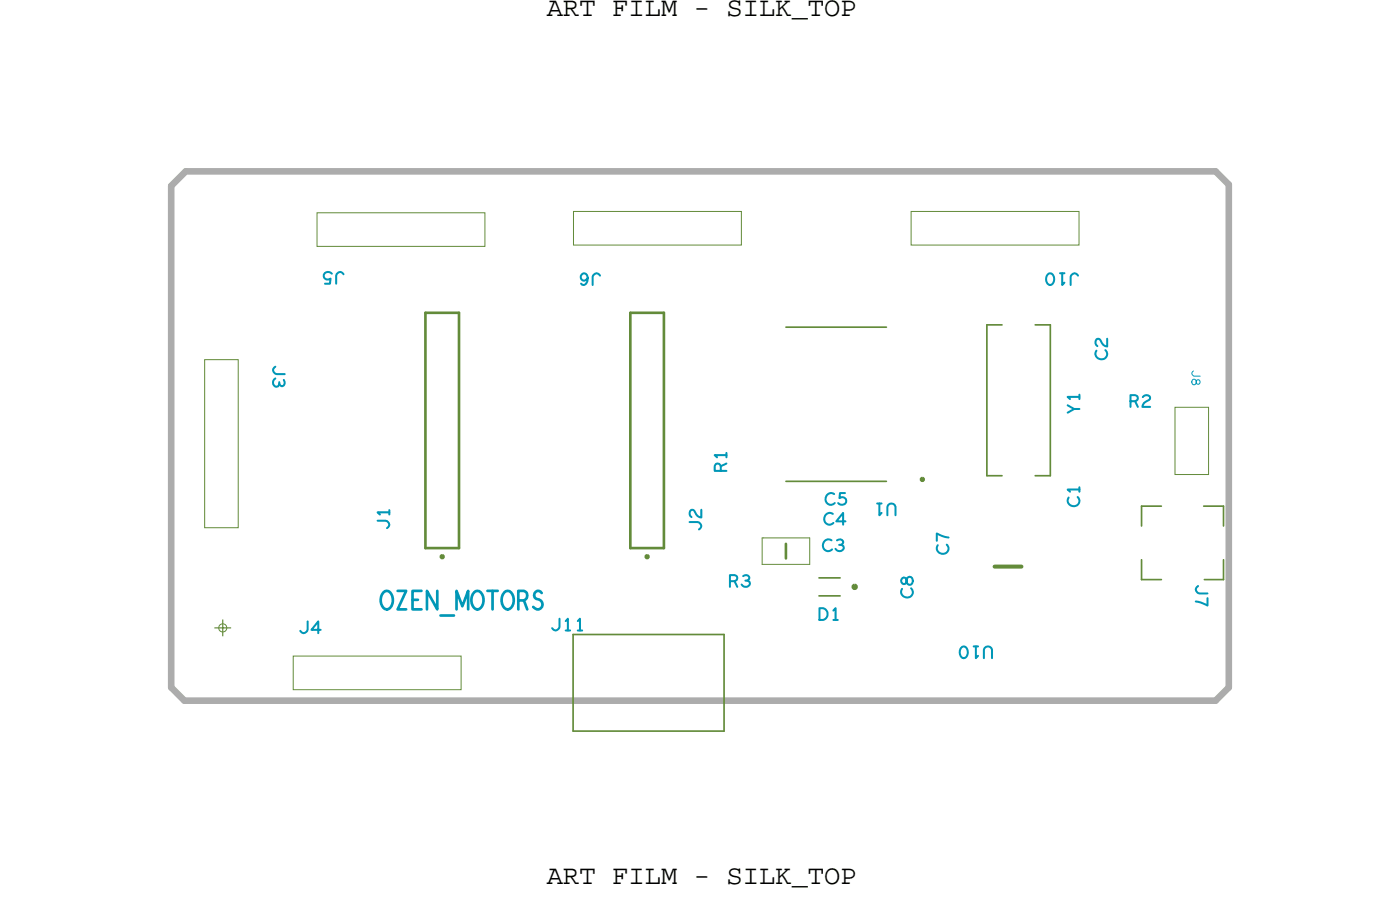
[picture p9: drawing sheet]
<svg xmlns="http://www.w3.org/2000/svg" width="106mm" height="68mm" viewBox="0 0 106 68" stroke-linecap="round" stroke-linejoin="round" font-family="sans-serif">
<!-- layer: Board Outline -->
<path d="M13 14.1l1-1.1zM13 14.1v37.9zM14.1 13h77.9zM92 13l1 1zM93 14v38zM12.9 51.9l1.1 1.1zM14 53h78zM93 52l-1.1 1z" fill="none" stroke="#acacac" stroke-width=".5"/>
<path d="M14 12.9h78l1 1.1v37.9l-1 1.1h-78l-1-1.1v-37.9z" fill="none" stroke="#acacac" stroke-width=".08"/>
<!-- layer: Components -->
<g fill="none" stroke="#638b3a" stroke-width=".13">
<path d="M59.5 24.7h7.5zM59.5 36.4h7.5zM74.7 24.6h1.1zM74.7 24.6v11.4zM74.7 36h1.1zM78.3 36h1.2zM78.3 24.6h1.2zM79.5 24.6v11.4zM86.3 38.3h1.5zM86.3 38.3v1.5zM91 38.3h1.5zM92.5 38.3v1.5z"/>
<path d="M43.3 55.3h11.5zM43.3 48h11.5zM43.3 47.9v7.4zM54.8 48v7.3zM62 45h1.5zM62 43.7h1.5zM86.3 43.8h1.5zM86.3 42.3v1.5zM91.1 43.8h1.4zM92.5 42.3v1.5z"/>
</g>
<path d="M75.2 42.8h2.1z" fill="none" stroke="#638b3a" stroke-width=".3"/>
<path d="M32.2 23.6h2.5zM32.2 23.6v17.8zM34.7 23.6v17.8zM47.7 23.6h2.5zM47.7 23.6v17.8zM50.2 23.6v17.8zM69.7 36.2l.1-.1 .1 .2h-.1zM32.2 41.4h2.5zM33.4 42h.1v.1v.1zM47.7 41.4h2.5zM48.9 42l.1 .1-.1 .1zM59.4 41.1v1.1z" fill="none" stroke="#638b3a" stroke-width=".2"/>
<path d="M24 16.1h12.7v2.5h-12.7zM43.4 16h12.7v2.5h-12.7zM68.9 16h12.7v2.5h-12.7zM15.5 27.2h2.5v12.7h-2.5zM88.9 30.8h2.5v5.1h-2.5zM22.2 49.6h12.7v2.5h-12.7zM57.6 42.7h3.6zM57.6 40.7h.1zM57.6 40.7v2zM57.7 40.7h3.5zM61.2 40.7v1.9z" fill="none" stroke="#638b3a" stroke-width=".08"/>
<path d="M64.5 44.3l.1-.1 .2 .2-.2 .1z" fill="none" stroke="#638b3a" stroke-width=".24"/>
<!-- layer: Drawing Origin -->
<path d="M16.6 47.2l.3-.1 .2 .1 .1 .3-.1 .2-.2 .1-.3-.1-.1-.2z" fill="none" stroke="#638b3a" stroke-width=".08"/>
<path d="M16.2 47.5h1.3M16.9 46.8v1.3" fill="none" stroke="#638b3a" stroke-width=".09"/>
<text font-size="2.4" fill="#0097b7" x="28.7" y="46.1">OZEN_MOTORS</text>
<g font-size="2.1">
<text x="41.4" y="1.2">ART FILM - SILK_TOP</text>
<text x="41.4" y="66.8">ART FILM - SILK_TOP</text>
</g>
<g font-size="1.5" fill="#0097b7">
<text x="26.1" y="20.6" transform="rotate(-180 26.1 20.6)">J5</text>
<text x="45.5" y="20.7" transform="rotate(-180 45.5 20.7)">J6</text>
<text x="81.7" y="20.7" transform="rotate(-180 81.7 20.7)">J10</text>
<text x="20.6" y="27.6" transform="rotate(90 20.6 27.6)">J3</text>
<text x="83.7" y="27.2" transform="rotate(-90 83.7 27.2)">C2</text>
<text x="54.9" y="35.7" transform="rotate(-90 54.9 35.7)">R1</text>
<text x="81.6" y="31.3" transform="rotate(-90 81.6 31.3)">Y1</text>
<text x="85.4" y="30.8">R2</text>
<text x="29.4" y="40.1" transform="rotate(-90 29.4 40.1)">J1</text>
<text x="53" y="40.2" transform="rotate(-90 53 40.2)">J2</text>
<text x="62.2" y="41.7">C3</text>
<text x="62.3" y="39.7">C4</text>
<text x="62.4" y="38.2">C5</text>
<text x="67.8" y="38.1" transform="rotate(-180 67.8 38.1)">U1</text>
<text x="71.7" y="41.9" transform="rotate(-90 71.7 41.9)">C7</text>
<text x="81.6" y="38.3" transform="rotate(-90 81.6 38.3)">C1</text>
<text x="22.6" y="47.9">J4</text>
<text x="41.6" y="47.6">J11</text>
<text x="55.1" y="44.4">R3</text>
<text x="61.9" y="46.9">D1</text>
<text x="69" y="45.2" transform="rotate(-90 69 45.2)">C8</text>
<text x="90.4" y="44.2" transform="rotate(90 90.4 44.2)">J7</text>
<text x="75.1" y="48.9" transform="rotate(-180 75.1 48.9)">U10</text>
</g>
<text font-size="1.1" fill="#0097b7" x="90.1" y="27.9" transform="rotate(90 90.1 27.9)">J8</text>
</svg>
